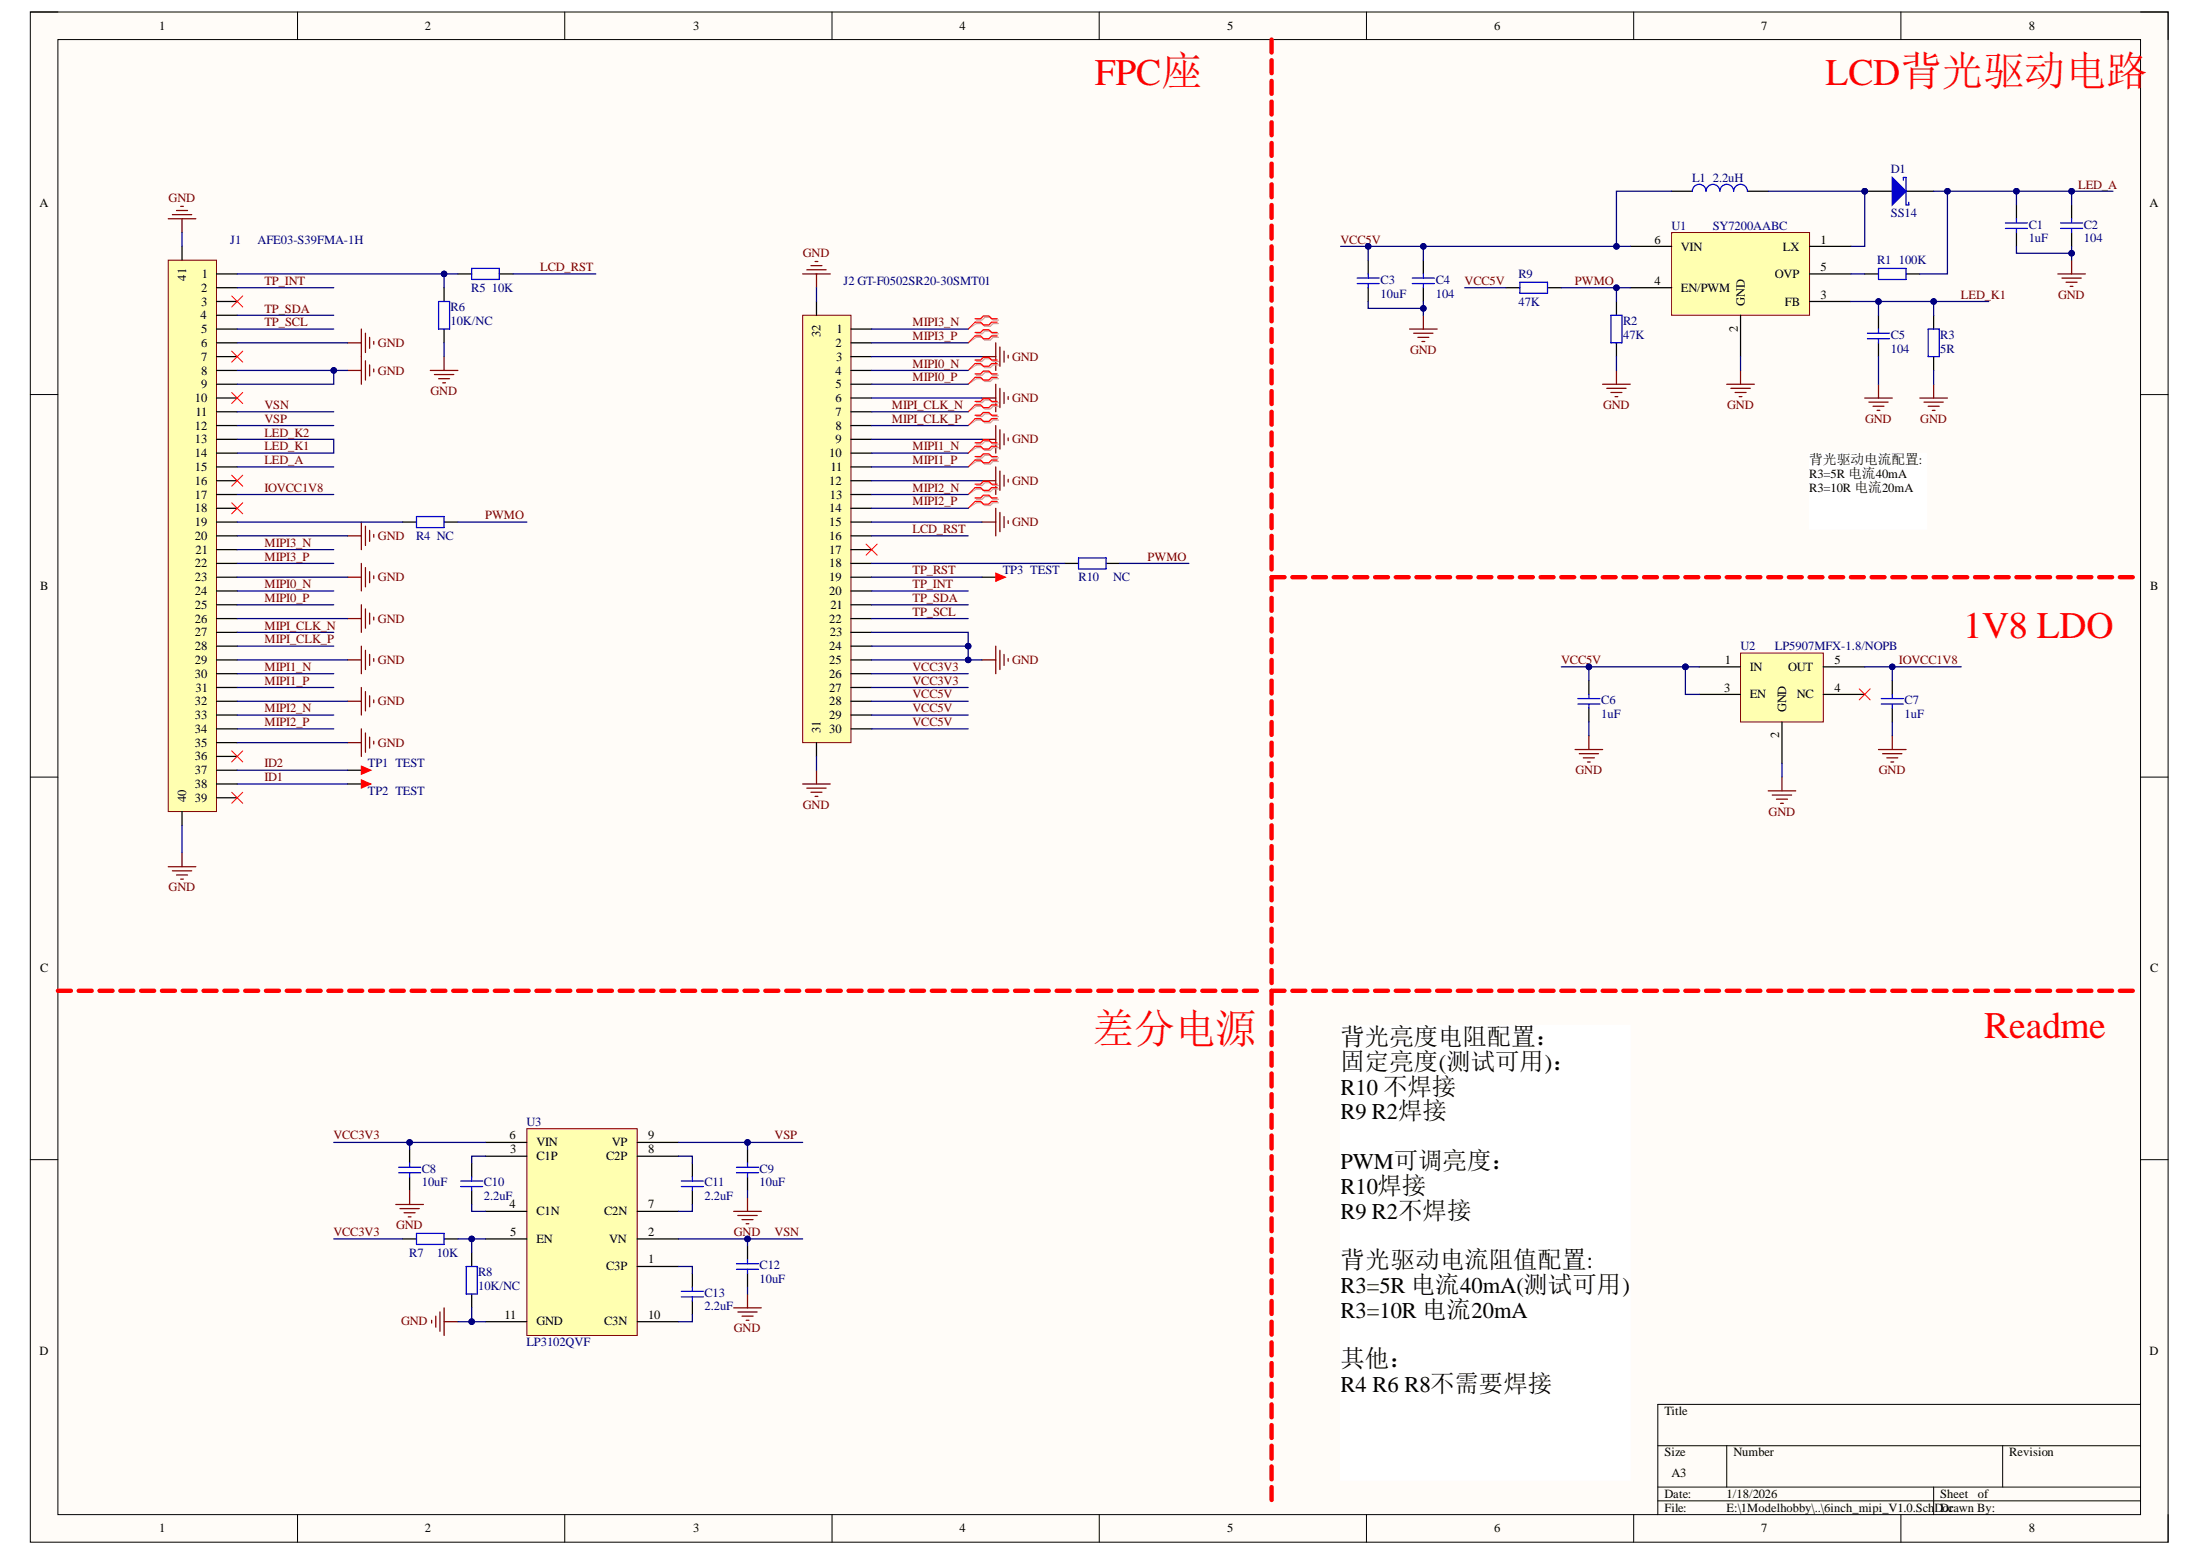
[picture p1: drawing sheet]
# Altium project 6inch_mipi_V1.0.PrjPcb
1 sheet, 33 parts. Net scope: global (net labels, ports and power ports of the same name join across sheets).
Board file: 6inch_mipi_V1.0.PcbDoc

## Sheet 6inch_mipi_V1.0.SchDoc
size A3; SheetNumber: 1; SheetTotal: 1

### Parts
C1  1uF  [C0402_L]
C2  104  [C0402_L]
C3  10uF  [C0402_L]
C4  104  [C0402_L]
C5  104  [C0402_L]
C6  1uF  [C0402_L]
C7  1uF  [C0402_L]
C8  10uF  [C0402_L]
C9  10uF  [C0402_L]
C10  2.2uF  [C0402_L]
C11  2.2uF  [C0402_L]
C12  10uF  [C0402_L]
C13  2.2uF  [C0402_L]
D1  SS14  [SOD-123F]
J1  AFE03-S39FMA-1H  [FPC-SMD_P0.30-39P_FGS-XJ-H1.0]
J2  GT-F0502SR20-30SMT01  [FPC-SMD_30P-P0.50_GT-F0502SR20-30SMT01]
L1  2.2uH  [L-SMD-0420]
R1  100K  [R0402_L]
R2  47K  [R0402_L]
R3  5R  [R0402_L]
R4  NC  [R0402_L]
R5  10K  [R0402_L]
R6  10K/NC  [R0402_L]
R7  10K  [R0402_L]
R8  10K/NC  [R0402_L]
R9  47K  [R0402_L]
R10  NC  [R0402_L]
TP1  TEST  [TEST 1.6]
TP2  TEST  [TEST 1.6]
TP3  TEST  [TEST 1.6]
U1  SY7200AABC  [SOT23-6]
U2  LP5907MFX-1.8/NOPB  [SOT23-5]
U3  LP3102QVF  [TDFN-10_L3.0-W3.0-P0.50-BL-EP]

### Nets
GND: C1.1 C2.1 C3.1 C4.1 C5.1 C6.1 C7.1 C8.1 C9.1 C12.1 J1.6 J1.8 J1.9 J1.20 J1.23 J1.26 J1.29 J1.32 J1.35 J1.40 J1.41 J2.3 J2.6 J2.9 J2.12 J2.15 J2.23 J2.24 J2.25 J2.31 J2.32 R2.2 R3.1 R6.2 R8.2 U1.2(GND) U2.2(GND) U3.11(GND)
ID1: J1.38 TP2.1
ID2: J1.37 TP1.1
IOVCC1V8: C7.2 J1.17 U2.5(OUT)
LCD_RST: J2.16 R5.1
LED_A: C1.2 C2.2 D1.2(K) J1.15 R1.2
LED_K1: C5.2 J1.13 J1.14 R3.2 U1.3(FB)  [also labelled LED_K2]
MIPI0_N: J1.24 J2.4
MIPI0_P: J1.25 J2.5
MIPI1_N: J1.30 J2.10
MIPI1_P: J1.31 J2.11
MIPI2_N: J1.33 J2.13
MIPI2_P: J1.34 J2.14
MIPI3_N: J1.21 J2.1
MIPI3_P: J1.22 J2.2
MIPI_CLK_N: J1.27 J2.7
MIPI_CLK_P: J1.28 J2.8
PWMO: R2.1 R4.1 R9.2 R10.1 U1.4(EN/PWM)
TP_INT: J1.2 J2.20
TP_RST: J2.19 TP3.1
TP_SCL: J1.5 J2.22
TP_SDA: J1.4 J2.21
VCC3V3: C8.2 J2.26 J2.27 R7.1 U3.6(VIN)
VCC5V: C3.2 C4.2 C6.2 J2.28 J2.29 J2.30 L1.1 R9.1 U1.6(VIN) U2.1(IN) U2.3(EN)
VSN: C12.2 J1.11 U3.2(VN)
VSP: C9.2 J1.12 U3.9(VP)
NetC10_1: C10.1 U3.4(C1N)
NetC10_2: C10.2 U3.3(C1P)
NetC11_1: C11.1 U3.7(C2N)
NetC11_2: C11.2 U3.8(C2P)
NetC13_1: C13.1 U3.10(C3N)
NetC13_2: C13.2 U3.1(C3P)
NetD1_1: D1.1(A) L1.2 U1.1(LX)
NetJ1_1: J1.1 R5.2 R6.1
NetJ1_19: J1.19 R4.2
NetJ2_18: J2.18 R10.2
NetR1_1: R1.1 U1.5(OVP)
NetR7_2: R7.2 R8.1 U3.5(EN)

Not connected (* = marked no-connect by the designer): J1 3* 7* 10* 16* 18* 36* 39*; J2 17*; U2 4(NC)*

### Layout directives
differential pair: MIPI0_N, MIPI0_P, MIPI1_N, MIPI1_P, MIPI2_N, MIPI2_P, MIPI3_N, MIPI3_P, MIPI_CLK_N, MIPI_CLK_P

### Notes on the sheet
- FPC座
- LCD背光驱动电路
- 背光驱动电流配置:
  R3=5R 电流40mA
  R3=10R 电流20mA
- 1V8 LDO
- 差分电源
- Readme
- 背光亮度电阻配置：
  固定亮度(测试可用)：
  R10 不焊接
  R9 R2焊接
  PWM可调亮度：
  R10焊接
  R9 R2不焊接
  背光驱动电流阻值配置:
  R3=5R 电流40mA(测试可用)
  R3=10R 电流20mA
  其他：
  R4 R6 R8不需要焊接
